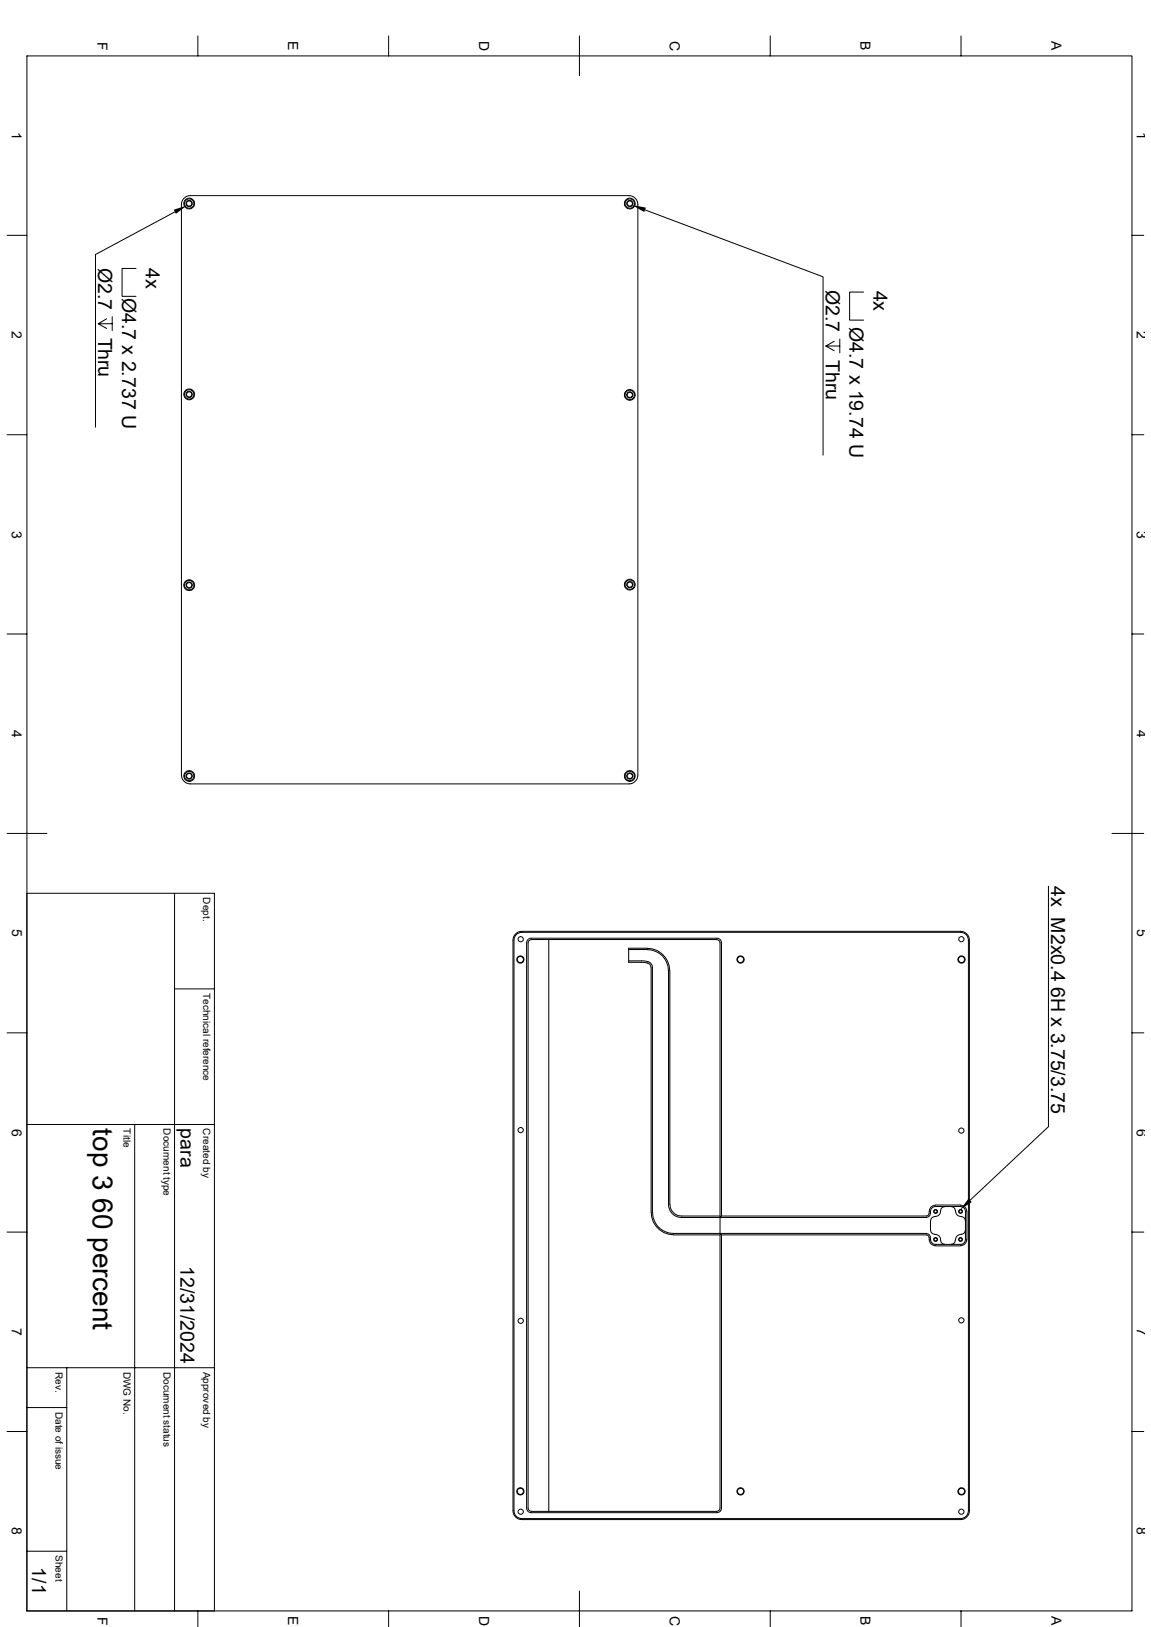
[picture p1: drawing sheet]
<svg xmlns="http://www.w3.org/2000/svg" width="297mm" height="420mm" viewBox="0 0 297 420" stroke-linecap="round" stroke-linejoin="round" font-family="sans-serif">
<g fill="none" stroke="#000" stroke-width=".26">
<path d="M6.9 14.4h285.2v401.4h-285.2zM51.1 9.3v5.1M100.3 9.3v5.1M149.5 9.3v10.3M198.8 9.3v5.1M248 9.3v5.1M45.1 54.7l-20.5 11v44.6M47.5 51.2l.7-.5 .9-.2h113.2a2.31 2.31 0 0 1 2.3 2.3v147.3a2.31 2.31 0 0 1-2.3 2.3h-113.2a2.31 2.31 0 0 1-2.3-2.3v-147.3l.2-.9zM166.5 54.2l45.9 17.3v46M1.8 60.7h5.1M35.1 69.3h-3.6v7.2h3.6M222.8 75.4h-3.6v7.2h3.6"/>
<path d="M292.1 60.7h3M25.4 83.6l2.1 1.2M27.5 82.3l-2.1 1.3h3.6M29 81.7v3.6M213.1 89.3l2.2 1.3M215.3 88.1l-2.2 1.2h3.6M216.7 87.5v3.6M1.8 112.2h5.1M292.1 112.2h3M1.8 163.7h5.1M292.1 163.7h3M1.8 215.1h10.3"/>
<path d="M286.9 215.1h8.2M6.9 230.6h48.4v185.2M45 230.6v185.2M270.6 228.8v62l-20.3 19M45 255.3h10.3M133.1 241.1l.7-.5 .9-.2h113.2a2.31 2.31 0 0 1 2.2 2.3v147.3a2.31 2.31 0 0 1-2.2 2.3h-113.2a2.31 2.31 0 0 1-2.3-2.3v-147.3l.1-.9zM133.2 241.3l.7-.5 .8-.1h113.2a2.02 2.02 0 0 1 2 2v147.3a2.02 2.02 0 0 1-2 2h-113.2a2.02 2.02 0 0 1-2.1-2v-147.3l.2-.8zM137.1 242.6l-.7 .4-.1 .4v145.9l.2 .5 .6 .3M137.1 242.5h47.9M141.6 242.5v147.6M162.2 248h3.4a2.45 2.45 0 0 1 2.7 1.4l.1 63.6a5.3 5.3 0 0 0 5.4 5.4h65.3M162.2 245.1h4.8"/>
<path d="M167 244.8a5.8 5.8 0 0 1 5.8 5.8v60.3M167 245.2a5.3 5.3 0 0 1 5.5 5.4M167 244.8h-4.8v3.6l4.9 .2M167.1 248.6l.6 .4 .3 .7M168 249.7l.1 63.3a5.8 5.8 0 0 0 5.7 5.7l12 .1M172.5 250.6v60.3a3.3 3.3 0 0 0 3.4 3.4h63.2M185 242.6l.7 .4 .1 .4v70.9l.4-.4M1.8 266.6h5.1M292.1 266.6h3M6.9 290.3h48.4M34.8 290.3v125.5M1.8 318.1h5.1"/>
<path d="M172.9 310.9a3 3 0 0 0 3 3h9.9M185.8 314.3v4.1M186.2 318.8l-.4-.4v70.9l-.4 .7-.4 .1M239.1 318.4l.7 .3 .3 .7M239.7 313.2l-.1 .4-.5 .3h-52.9v-70.5l-.4-.9-.8-.3h-47.9l-.9 .3-.3 .9v145.9l.3 .8 .9 .4h47.9l.8-.4 .4-.8v-70.5h52.9l.4 .2 .2 .4M239.8 319.4a1.81 1.81 0 0 0 1.6 2.2h6.4a1.59 1.59 0 0 0 1.7-1.7M240.1 313.2l-.3 .7-.7 .3M240.1 313.2a1.41 1.41 0 0 1 1.3-1.8h6.4a1.3 1.3 0 0 1 1.3 1.4v7.1a1.3 1.3 0 0 1-1.3 1.3h-6.4a1.39 1.39 0 0 1-1.3-1.8M240.1 315.1v2.5M240.2 317.6l.3 .7 .9 .3M241.4 318.7l.9 .4 .4 .5v.6M241.4 314l-.9 .4-.3 .7"/>
<path d="M241.4 311.1h6.4M241.4 311.1a1.69 1.69 0 0 0-1.6 2.1M242.7 312.5v.6l-.4 .5-.9 .4M243.8 311.5l-.8 .3-.3 .7M245.5 311.5l.7 .3 .3 .7M246.5 312.5l.5 1.1 .9 .4M247.8 311.1a1.59 1.59 0 0 1 1.7 1.7M247.9 318.7l-.9 .4-.5 1.1M247.9 314l.9 .4 .3 .7M249.1 317.6l-.3 .7-.9 .3M249.5 312.8v7.1M292.1 318.1h3"/>
<path d="M242.7 320.2l.3 .7 .8 .3M246.5 320.2l-.3 .7-.7 .3M6.9 353.1h48.4M17.2 353.1v62.7M1.8 369.5h5.1M6.9 363.3h10.3M292.1 369.5h3M137.1 390.1h47.9M6.9 400.4h10.3M51.1 415.8v4.1M100.3 415.8v4.1M149.5 410.7v9.2"/>
<path d="M198.8 415.8v4.1M248 415.8v4.1"/>
<circle cx="48.8" cy="52.5" r=".68"/>
<circle cx="48.8" cy="52.5" r=".8"/>
<circle cx="48.8" cy="52.5" r="1.21"/>
<circle cx="48.8" cy="52.5" r="1.38"/>
<circle cx="162.5" cy="52.5" r="1.21"/>
<circle cx="162.5" cy="52.5" r=".68"/>
<circle cx="162.5" cy="52.5" r=".8"/>
<circle cx="162.5" cy="52.5" r="1.38"/>
<circle cx="48.8" cy="101.8" r=".68"/>
<circle cx="48.8" cy="101.8" r=".8"/>
<circle cx="48.8" cy="101.8" r="1.39"/>
<circle cx="48.8" cy="101.8" r="1.2"/>
<circle cx="162.5" cy="101.9" r="1.21"/>
<circle cx="162.5" cy="101.9" r=".68"/>
<circle cx="162.5" cy="101.9" r=".8"/>
<circle cx="162.5" cy="101.9" r="1.38"/>
<circle cx="48.8" cy="151" r=".68"/>
<circle cx="48.8" cy="151" r=".8"/>
<circle cx="48.8" cy="151.1" r="1.39"/>
<circle cx="48.8" cy="151.1" r="1.21"/>
<circle cx="162.5" cy="150.9" r="1.21"/>
<circle cx="162.5" cy="150.9" r=".68"/>
<circle cx="162.5" cy="150.9" r=".8"/>
<circle cx="162.5" cy="150.9" r="1.38"/>
<circle cx="48.8" cy="200.3" r=".8"/>
<circle cx="48.8" cy="200.3" r=".68"/>
<circle cx="48.8" cy="200.3" r="1.39"/>
<circle cx="48.8" cy="200.3" r="1.2"/>
<circle cx="162.5" cy="200.3" r="1.2"/>
<circle cx="162.5" cy="200.3" r=".68"/>
<circle cx="162.5" cy="200.3" r=".8"/>
<circle cx="162.5" cy="200.3" r="1.4"/>
<circle cx="134.3" cy="247.7" r=".94"/>
<circle cx="134.3" cy="247.7" r=".8"/>
<circle cx="134.4" cy="242.4" r=".68"/>
<circle cx="191.1" cy="247.7" r=".94"/>
<circle cx="191.1" cy="247.7" r=".8"/>
<circle cx="248.1" cy="242.4" r=".68"/>
<circle cx="248.1" cy="247.7" r=".94"/>
<circle cx="248.1" cy="247.7" r=".8"/>
<circle cx="134.4" cy="291.7" r=".68"/>
<circle cx="248.1" cy="291.8" r=".68"/>
<circle cx="241.4" cy="312.7" r=".39"/>
<circle cx="241.4" cy="319.9" r=".39"/>
<circle cx="241.4" cy="312.7" r=".5"/>
<circle cx="241.4" cy="320" r=".5"/>
<circle cx="247.9" cy="319.9" r=".39"/>
<circle cx="247.9" cy="312.7" r=".39"/>
<circle cx="247.9" cy="312.7" r=".5"/>
<circle cx="247.9" cy="320" r=".5"/>
<circle cx="134.4" cy="340.9" r=".68"/>
<circle cx="248.1" cy="340.8" r=".68"/>
<circle cx="134.3" cy="385" r=".94"/>
<circle cx="134.3" cy="385" r=".8"/>
<circle cx="134.4" cy="390.2" r=".68"/>
<circle cx="191.1" cy="385" r=".94"/>
<circle cx="191.1" cy="385" r=".8"/>
<circle cx="248.1" cy="390.2" r=".68"/>
<circle cx="248.1" cy="385" r=".94"/>
<circle cx="248.1" cy="385" r=".8"/>
</g>
<path d="M44.8 54.1l3.5-1.1-2.9 2.2zM163.1 52.9l3.6 .7-.5 1.1zM249.9 309.4l.8 .9-3 2z" fill="#000"/>
<text font-size="7.2" x="23.9" y="291.3" transform="rotate(90 23.9 291.3)">top 3 60 percent</text>
<g font-size="5">
<text x="25.4" y="69.1" transform="rotate(90 25.4 69.1)">Ø2.7</text>
<text x="37.6" y="69.2" transform="rotate(90 37.6 69.2)">4x</text>
<text x="31.5" y="76.8" transform="rotate(90 31.5 76.8)">Ø4.7 x 2.737 U</text>
<text x="213.1" y="74.8" transform="rotate(90 213.1 74.8)">Ø2.7</text>
<text x="225.4" y="75" transform="rotate(90 225.4 75)">4x</text>
<text x="25.4" y="87.1" transform="rotate(90 25.4 87.1)">Thru</text>
<text x="219.2" y="84.4" transform="rotate(90 219.2 84.4)">Ø4.7 x 19.74 U</text>
<text x="213.1" y="92.9" transform="rotate(90 213.1 92.9)">Thru</text>
<text x="271.3" y="228.8" transform="rotate(90 271.3 228.8)">4x M2x0.4 6H x 3.75/3.75</text>
<text x="46.6" y="291.3" transform="rotate(90 46.6 291.3)">para</text>
<text x="46.6" y="326.9" transform="rotate(90 46.6 326.9)">12/31/2024</text>
<text x="8.3" y="404.6" transform="rotate(90 8.3 404.6)">1/1</text>
</g>
<g font-size="3.6">
<text x="25.1" y="10.8" transform="rotate(90 25.1 10.8)">F</text>
<text x="74.4" y="10.7" transform="rotate(90 74.4 10.7)">E</text>
<text x="123.6" y="10.5" transform="rotate(90 123.6 10.5)">D</text>
<text x="172.8" y="10.5" transform="rotate(90 172.8 10.5)">C</text>
<text x="222.1" y="10.7" transform="rotate(90 222.1 10.7)">B</text>
<text x="271.3" y="10.7" transform="rotate(90 271.3 10.7)">A</text>
<text x="3.1" y="34" transform="rotate(90 3.1 34)">1</text>
<text x="293.4" y="34" transform="rotate(90 293.4 34)">1</text>
<text x="3.1" y="85.5" transform="rotate(90 3.1 85.5)">2</text>
<text x="293.4" y="85.5" transform="rotate(90 293.4 85.5)">2</text>
<text x="3.1" y="136.9" transform="rotate(90 3.1 136.9)">3</text>
<text x="293.4" y="136.9" transform="rotate(90 293.4 136.9)">3</text>
<text x="3.1" y="188.4" transform="rotate(90 3.1 188.4)">4</text>
<text x="293.4" y="188.4" transform="rotate(90 293.4 188.4)">4</text>
<text x="3.1" y="239.9" transform="rotate(90 3.1 239.9)">5</text>
<text x="293.4" y="239.9" transform="rotate(90 293.4 239.9)">5</text>
<text x="3.1" y="291.3" transform="rotate(90 3.1 291.3)">6</text>
<text x="293.4" y="291.3" transform="rotate(90 293.4 291.3)">6</text>
<text x="3.1" y="342.8" transform="rotate(90 3.1 342.8)">7</text>
<text x="293.4" y="342.8" transform="rotate(90 293.4 342.8)">7</text>
<text x="3.1" y="394.3" transform="rotate(90 3.1 394.3)">8</text>
<text x="293.4" y="394.3" transform="rotate(90 293.4 394.3)">8</text>
<text x="25.1" y="417.3" transform="rotate(90 25.1 417.3)">F</text>
<text x="74.4" y="417.2" transform="rotate(90 74.4 417.2)">E</text>
<text x="123.6" y="417.1" transform="rotate(90 123.6 417.1)">D</text>
<text x="172.8" y="417.1" transform="rotate(90 172.8 417.1)">C</text>
<text x="222.1" y="417.2" transform="rotate(90 222.1 417.2)">B</text>
<text x="271.3" y="417.2" transform="rotate(90 271.3 417.2)">A</text>
</g>
<g font-size="2.6">
<text x="52.5" y="231.6" transform="rotate(90 52.5 231.6)">Dept.</text>
<text x="52.5" y="256.3" transform="rotate(90 52.5 256.3)">Technical reference</text>
<text x="31.9" y="291.3" transform="rotate(90 31.9 291.3)">Title</text>
<text x="42.2" y="291.3" transform="rotate(90 42.2 291.3)">Document type</text>
<text x="52.5" y="291.3" transform="rotate(90 52.5 291.3)">Created by</text>
<text x="14.4" y="354.1" transform="rotate(90 14.4 354.1)">Rev.</text>
<text x="31.9" y="354.1" transform="rotate(90 31.9 354.1)">DWG No.</text>
<text x="42.2" y="354.1" transform="rotate(90 42.2 354.1)">Document status</text>
<text x="52.5" y="354.1" transform="rotate(90 52.5 354.1)">Approved by</text>
<text x="14.4" y="364.4" transform="rotate(90 14.4 364.4)">Date of issue</text>
<text x="14.4" y="401.4" transform="rotate(90 14.4 401.4)">Sheet</text>
</g>
</svg>
